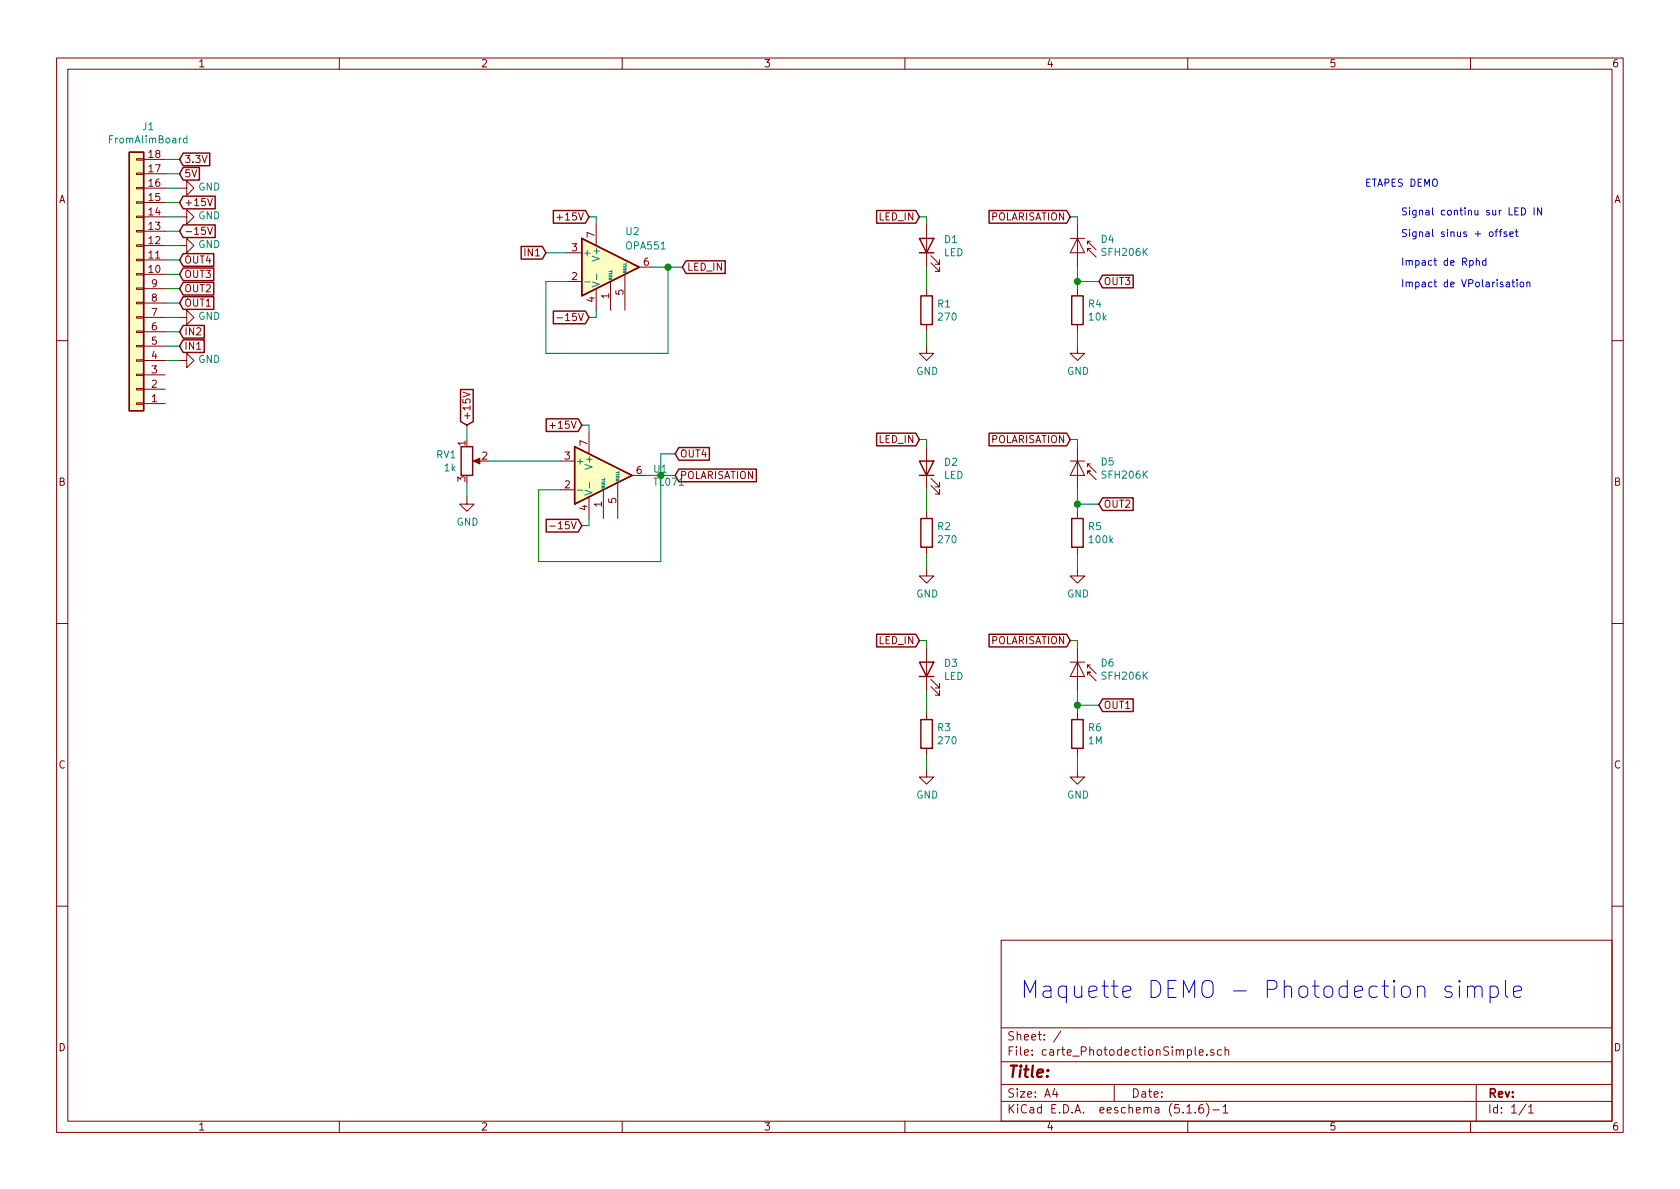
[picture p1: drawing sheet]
EESchema Schematic File Version 4
LIBS:carte_PhotodectionSimple-cache
EELAYER 26 0
EELAYER END
$Descr A4 11693 8268
encoding utf-8
Sheet 1 1
Title ""
Date ""
Rev ""
Comp ""
Comment1 ""
Comment2 ""
Comment3 ""
Comment4 ""
$EndDescr
$Comp
L Connector_Generic:Conn_01x18 J1
U 1 1
P 950 2000
F 0 "J1" H 868 875 50  0000 C CNN
F 1 "FromAlimBoard" H 868 966 50  0000 C CNN
F 2 "Connector_PinHeader_2.54mm:PinHeader_1x18_P2.54mm_Horizontal" H 950 2000 50  0001 C CNN
F 3 "~" H 950 2000 50  0001 C CNN
	1    950  2000
	-1   0    0    1   
$EndComp
Text GLabel 1250 1100 2    50   Input ~ 0
3.3V
Text GLabel 1250 1200 2    50   Input ~ 0
5V
Wire Wire Line
	1150 1100 1250 1100
Wire Wire Line
	1150 1200 1250 1200
Text GLabel 1250 1400 2    50   Input ~ 0
+15V
Text GLabel 1250 1600 2    50   Input ~ 0
-15V
$Comp
L power:GND #PWR02
U 1 1
P 1250 1500
F 0 "#PWR02" H 1250 1250 50  0001 C CNN
F 1 "GND" V 1255 1372 50  0000 R CNN
F 2 "" H 1250 1500 50  0001 C CNN
F 3 "" H 1250 1500 50  0001 C CNN
	1    1250 1500
	0    -1   -1   0   
$EndComp
$Comp
L power:GND #PWR01
U 1 1
P 1250 1300
F 0 "#PWR01" H 1250 1050 50  0001 C CNN
F 1 "GND" V 1255 1172 50  0000 R CNN
F 2 "" H 1250 1300 50  0001 C CNN
F 3 "" H 1250 1300 50  0001 C CNN
	1    1250 1300
	0    -1   -1   0   
$EndComp
$Comp
L power:GND #PWR03
U 1 1
P 1250 1700
F 0 "#PWR03" H 1250 1450 50  0001 C CNN
F 1 "GND" V 1255 1572 50  0000 R CNN
F 2 "" H 1250 1700 50  0001 C CNN
F 3 "" H 1250 1700 50  0001 C CNN
	1    1250 1700
	0    -1   -1   0   
$EndComp
Text GLabel 1250 2400 2    50   Input ~ 0
IN1
Text GLabel 1250 2300 2    50   Input ~ 0
IN2
$Comp
L power:GND #PWR04
U 1 1
P 1250 2200
F 0 "#PWR04" H 1250 1950 50  0001 C CNN
F 1 "GND" V 1255 2072 50  0000 R CNN
F 2 "" H 1250 2200 50  0001 C CNN
F 3 "" H 1250 2200 50  0001 C CNN
	1    1250 2200
	0    -1   -1   0   
$EndComp
Text GLabel 1250 2100 2    50   Input ~ 0
OUT1
Text GLabel 1250 2000 2    50   Input ~ 0
OUT2
Text GLabel 1250 1900 2    50   Input ~ 0
OUT3
Text GLabel 1250 1800 2    50   Input ~ 0
OUT4
$Comp
L power:GND #PWR05
U 1 1
P 1250 2500
F 0 "#PWR05" H 1250 2250 50  0001 C CNN
F 1 "GND" V 1255 2372 50  0000 R CNN
F 2 "" H 1250 2500 50  0001 C CNN
F 3 "" H 1250 2500 50  0001 C CNN
	1    1250 2500
	0    -1   -1   0   
$EndComp
Wire Wire Line
	1150 1300 1250 1300
Wire Wire Line
	1150 1400 1250 1400
Wire Wire Line
	1150 1500 1250 1500
Wire Wire Line
	1150 1600 1250 1600
Wire Wire Line
	1150 1700 1250 1700
Wire Wire Line
	1150 1800 1250 1800
Wire Wire Line
	1150 1900 1250 1900
Wire Wire Line
	1150 2000 1250 2000
Wire Wire Line
	1150 2100 1250 2100
Wire Wire Line
	1150 2200 1250 2200
Wire Wire Line
	1150 2300 1250 2300
Wire Wire Line
	1150 2400 1250 2400
Wire Wire Line
	1150 2500 1250 2500
$Comp
L Amplifier_Operational:TL071 U2
U 1 1
P 4250 1850
F 0 "U2" H 4350 2100 50  0000 L CNN
F 1 "OPA551" H 4350 2000 50  0000 L CNN
F 2 "Package_DIP:DIP-8_W7.62mm_LongPads" H 4300 1900 50  0001 C CNN
F 3 "http://www.ti.com/lit/ds/symlink/tl071.pdf" H 4400 2000 50  0001 C CNN
	1    4250 1850
	1    0    0    -1  
$EndComp
Wire Wire Line
	4650 2450 4650 1850
Wire Wire Line
	4650 1850 4550 1850
Text GLabel 3800 1750 0    50   Input ~ 0
IN1
Wire Wire Line
	3800 1750 3950 1750
Text GLabel 4100 1500 0    50   Input ~ 0
+15V
Text GLabel 4100 2200 0    50   Input ~ 0
-15V
Wire Wire Line
	4100 2200 4150 2200
Wire Wire Line
	4150 2200 4150 2150
Wire Wire Line
	4100 1500 4150 1500
Wire Wire Line
	4150 1500 4150 1550
Wire Wire Line
	3800 1950 3800 2450
Wire Wire Line
	3800 1950 3950 1950
Wire Wire Line
	3800 2450 4650 2450
$Comp
L Sensor_Optical:SFH206K D4
U 1 1
P 7500 1750
F 0 "D4" V 7404 1908 50  0000 L CNN
F 1 "SFH206K" V 7495 1908 50  0000 L CNN
F 2 "A_LEnsE:Osram_SFH206_2" H 7500 1925 50  0001 C CNN
F 3 "http://www.osram-os.com/Graphics/XPic0/00211439_0.pdf/SFH%20206%20K.pdf" H 7450 1750 50  0001 C CNN
	1    7500 1750
	0    1    1    0   
$EndComp
Wire Wire Line
	7450 1500 7500 1500
Wire Wire Line
	7500 1500 7500 1550
$Comp
L Device:R R4
U 1 1
P 7500 2150
F 0 "R4" H 7570 2196 50  0000 L CNN
F 1 "10k" H 7570 2105 50  0000 L CNN
F 2 "Resistor_THT:R_Axial_DIN0309_L9.0mm_D3.2mm_P12.70mm_Horizontal" V 7430 2150 50  0001 C CNN
F 3 "~" H 7500 2150 50  0001 C CNN
	1    7500 2150
	1    0    0    -1  
$EndComp
$Comp
L power:GND #PWR010
U 1 1
P 7500 2400
F 0 "#PWR010" H 7500 2150 50  0001 C CNN
F 1 "GND" H 7505 2227 50  0000 C CNN
F 2 "" H 7500 2400 50  0001 C CNN
F 3 "" H 7500 2400 50  0001 C CNN
	1    7500 2400
	1    0    0    -1  
$EndComp
Wire Wire Line
	7500 1850 7500 1950
Wire Wire Line
	7500 2400 7500 2300
Text GLabel 7650 4900 2    50   Input ~ 0
OUT1
Wire Wire Line
	7650 1950 7500 1950
Connection ~ 7500 1950
Wire Wire Line
	7500 1950 7500 2000
$Comp
L Device:LED D1
U 1 1
P 6450 1700
F 0 "D1" V 6489 1582 50  0000 R CNN
F 1 "LED" V 6398 1582 50  0000 R CNN
F 2 "LED_THT:LED_D5.0mm_Horizontal_O3.81mm_Z9.0mm" H 6450 1700 50  0001 C CNN
F 3 "~" H 6450 1700 50  0001 C CNN
	1    6450 1700
	0    -1   -1   0   
$EndComp
$Comp
L Device:R R1
U 1 1
P 6450 2150
F 0 "R1" H 6520 2196 50  0000 L CNN
F 1 "270" H 6520 2105 50  0000 L CNN
F 2 "Resistor_THT:R_Axial_DIN0309_L9.0mm_D3.2mm_P12.70mm_Horizontal" V 6380 2150 50  0001 C CNN
F 3 "~" H 6450 2150 50  0001 C CNN
	1    6450 2150
	1    0    0    -1  
$EndComp
Wire Wire Line
	6450 2000 6450 1850
$Comp
L power:GND #PWR07
U 1 1
P 6450 2400
F 0 "#PWR07" H 6450 2150 50  0001 C CNN
F 1 "GND" H 6455 2227 50  0000 C CNN
F 2 "" H 6450 2400 50  0001 C CNN
F 3 "" H 6450 2400 50  0001 C CNN
	1    6450 2400
	1    0    0    -1  
$EndComp
Wire Wire Line
	6450 2300 6450 2400
Text GLabel 4750 1850 2    50   Input ~ 0
LED_IN
Wire Wire Line
	4650 1850 4750 1850
Connection ~ 4650 1850
$Comp
L Amplifier_Operational:TL071 U1
U 1 1
P 4200 3300
F 0 "U1" H 4544 3346 50  0000 L CNN
F 1 "TL071" H 4544 3255 50  0000 L CNN
F 2 "Package_DIP:DIP-8_W7.62mm_LongPads" H 4250 3350 50  0001 C CNN
F 3 "http://www.ti.com/lit/ds/symlink/tl071.pdf" H 4350 3450 50  0001 C CNN
	1    4200 3300
	1    0    0    -1  
$EndComp
Wire Wire Line
	4600 3900 4600 3300
Wire Wire Line
	4600 3300 4500 3300
Text GLabel 4050 2950 0    50   Input ~ 0
+15V
Text GLabel 4050 3650 0    50   Input ~ 0
-15V
Wire Wire Line
	4050 3650 4100 3650
Wire Wire Line
	4100 3650 4100 3600
Wire Wire Line
	4050 2950 4100 2950
Wire Wire Line
	4100 2950 4100 3000
Wire Wire Line
	3750 3400 3750 3900
Wire Wire Line
	3750 3400 3900 3400
Wire Wire Line
	3750 3900 4600 3900
Text GLabel 4700 3300 2    50   Input ~ 0
POLARISATION
Wire Wire Line
	4600 3300 4700 3300
Connection ~ 4600 3300
Text GLabel 7450 1500 0    50   Input ~ 0
POLARISATION
Text GLabel 6400 1500 0    50   Input ~ 0
LED_IN
Wire Wire Line
	6400 1500 6450 1500
Wire Wire Line
	6450 1500 6450 1550
Text GLabel 4700 3150 2    50   Input ~ 0
OUT4
Wire Wire Line
	4700 3150 4600 3150
Wire Wire Line
	4600 3150 4600 3300
$Comp
L Device:R_POT RV1
U 1 1
P 3250 3200
F 0 "RV1" H 3180 3246 50  0000 R CNN
F 1 "1k" H 3180 3155 50  0000 R CNN
F 2 "Potentiometer_THT:Potentiometer_Vishay_T73YP_Vertical" H 3250 3200 50  0001 C CNN
F 3 "~" H 3250 3200 50  0001 C CNN
	1    3250 3200
	1    0    0    -1  
$EndComp
Text GLabel 3250 2950 1    50   Input ~ 0
+15V
$Comp
L power:GND #PWR06
U 1 1
P 3250 3450
F 0 "#PWR06" H 3250 3200 50  0001 C CNN
F 1 "GND" H 3255 3277 50  0000 C CNN
F 2 "" H 3250 3450 50  0001 C CNN
F 3 "" H 3250 3450 50  0001 C CNN
	1    3250 3450
	1    0    0    -1  
$EndComp
Wire Wire Line
	3400 3200 3900 3200
Wire Wire Line
	3250 3050 3250 2950
Wire Wire Line
	3250 3350 3250 3450
$Comp
L Sensor_Optical:SFH206K D5
U 1 1
P 7500 3300
F 0 "D5" V 7404 3458 50  0000 L CNN
F 1 "SFH206K" V 7495 3458 50  0000 L CNN
F 2 "A_LEnsE:Osram_SFH206_2" H 7500 3475 50  0001 C CNN
F 3 "http://www.osram-os.com/Graphics/XPic0/00211439_0.pdf/SFH%20206%20K.pdf" H 7450 3300 50  0001 C CNN
	1    7500 3300
	0    1    1    0   
$EndComp
Wire Wire Line
	7450 3050 7500 3050
Wire Wire Line
	7500 3050 7500 3100
$Comp
L Device:R R5
U 1 1
P 7500 3700
F 0 "R5" H 7570 3746 50  0000 L CNN
F 1 "100k" H 7570 3655 50  0000 L CNN
F 2 "Resistor_THT:R_Axial_DIN0309_L9.0mm_D3.2mm_P12.70mm_Horizontal" V 7430 3700 50  0001 C CNN
F 3 "~" H 7500 3700 50  0001 C CNN
	1    7500 3700
	1    0    0    -1  
$EndComp
$Comp
L power:GND #PWR011
U 1 1
P 7500 3950
F 0 "#PWR011" H 7500 3700 50  0001 C CNN
F 1 "GND" H 7505 3777 50  0000 C CNN
F 2 "" H 7500 3950 50  0001 C CNN
F 3 "" H 7500 3950 50  0001 C CNN
	1    7500 3950
	1    0    0    -1  
$EndComp
Wire Wire Line
	7500 3400 7500 3500
Wire Wire Line
	7500 3950 7500 3850
Text GLabel 7650 3500 2    50   Input ~ 0
OUT2
Wire Wire Line
	7650 3500 7500 3500
Connection ~ 7500 3500
Wire Wire Line
	7500 3500 7500 3550
$Comp
L Device:LED D2
U 1 1
P 6450 3250
F 0 "D2" V 6489 3132 50  0000 R CNN
F 1 "LED" V 6398 3132 50  0000 R CNN
F 2 "LED_THT:LED_D5.0mm_Horizontal_O3.81mm_Z9.0mm" H 6450 3250 50  0001 C CNN
F 3 "~" H 6450 3250 50  0001 C CNN
	1    6450 3250
	0    -1   -1   0   
$EndComp
$Comp
L Device:R R2
U 1 1
P 6450 3700
F 0 "R2" H 6520 3746 50  0000 L CNN
F 1 "270" H 6520 3655 50  0000 L CNN
F 2 "Resistor_THT:R_Axial_DIN0309_L9.0mm_D3.2mm_P12.70mm_Horizontal" V 6380 3700 50  0001 C CNN
F 3 "~" H 6450 3700 50  0001 C CNN
	1    6450 3700
	1    0    0    -1  
$EndComp
Wire Wire Line
	6450 3550 6450 3400
$Comp
L power:GND #PWR08
U 1 1
P 6450 3950
F 0 "#PWR08" H 6450 3700 50  0001 C CNN
F 1 "GND" H 6455 3777 50  0000 C CNN
F 2 "" H 6450 3950 50  0001 C CNN
F 3 "" H 6450 3950 50  0001 C CNN
	1    6450 3950
	1    0    0    -1  
$EndComp
Wire Wire Line
	6450 3850 6450 3950
Text GLabel 7450 3050 0    50   Input ~ 0
POLARISATION
Text GLabel 6400 3050 0    50   Input ~ 0
LED_IN
Wire Wire Line
	6400 3050 6450 3050
Wire Wire Line
	6450 3050 6450 3100
$Comp
L Sensor_Optical:SFH206K D6
U 1 1
P 7500 4700
F 0 "D6" V 7404 4858 50  0000 L CNN
F 1 "SFH206K" V 7495 4858 50  0000 L CNN
F 2 "A_LEnsE:Osram_SFH206_2" H 7500 4875 50  0001 C CNN
F 3 "http://www.osram-os.com/Graphics/XPic0/00211439_0.pdf/SFH%20206%20K.pdf" H 7450 4700 50  0001 C CNN
	1    7500 4700
	0    1    1    0   
$EndComp
Wire Wire Line
	7450 4450 7500 4450
Wire Wire Line
	7500 4450 7500 4500
$Comp
L Device:R R6
U 1 1
P 7500 5100
F 0 "R6" H 7570 5146 50  0000 L CNN
F 1 "1M" H 7570 5055 50  0000 L CNN
F 2 "Resistor_THT:R_Axial_DIN0309_L9.0mm_D3.2mm_P12.70mm_Horizontal" V 7430 5100 50  0001 C CNN
F 3 "~" H 7500 5100 50  0001 C CNN
	1    7500 5100
	1    0    0    -1  
$EndComp
$Comp
L power:GND #PWR012
U 1 1
P 7500 5350
F 0 "#PWR012" H 7500 5100 50  0001 C CNN
F 1 "GND" H 7505 5177 50  0000 C CNN
F 2 "" H 7500 5350 50  0001 C CNN
F 3 "" H 7500 5350 50  0001 C CNN
	1    7500 5350
	1    0    0    -1  
$EndComp
Wire Wire Line
	7500 4800 7500 4900
Wire Wire Line
	7500 5350 7500 5250
Text GLabel 7650 1950 2    50   Input ~ 0
OUT3
Wire Wire Line
	7650 4900 7500 4900
Connection ~ 7500 4900
Wire Wire Line
	7500 4900 7500 4950
$Comp
L Device:LED D3
U 1 1
P 6450 4650
F 0 "D3" V 6489 4532 50  0000 R CNN
F 1 "LED" V 6398 4532 50  0000 R CNN
F 2 "LED_THT:LED_D5.0mm_Horizontal_O3.81mm_Z9.0mm" H 6450 4650 50  0001 C CNN
F 3 "~" H 6450 4650 50  0001 C CNN
	1    6450 4650
	0    -1   -1   0   
$EndComp
$Comp
L Device:R R3
U 1 1
P 6450 5100
F 0 "R3" H 6520 5146 50  0000 L CNN
F 1 "270" H 6520 5055 50  0000 L CNN
F 2 "Resistor_THT:R_Axial_DIN0309_L9.0mm_D3.2mm_P12.70mm_Horizontal" V 6380 5100 50  0001 C CNN
F 3 "~" H 6450 5100 50  0001 C CNN
	1    6450 5100
	1    0    0    -1  
$EndComp
Wire Wire Line
	6450 4950 6450 4800
$Comp
L power:GND #PWR09
U 1 1
P 6450 5350
F 0 "#PWR09" H 6450 5100 50  0001 C CNN
F 1 "GND" H 6455 5177 50  0000 C CNN
F 2 "" H 6450 5350 50  0001 C CNN
F 3 "" H 6450 5350 50  0001 C CNN
	1    6450 5350
	1    0    0    -1  
$EndComp
Wire Wire Line
	6450 5250 6450 5350
Text GLabel 7450 4450 0    50   Input ~ 0
POLARISATION
Text GLabel 6400 4450 0    50   Input ~ 0
LED_IN
Wire Wire Line
	6400 4450 6450 4450
Wire Wire Line
	6450 4450 6450 4500
Text Notes 9750 1500 0    50   ~ 0
Signal continu sur LED IN
Text Notes 9500 1300 0    50   ~ 0
ETAPES DEMO
Text Notes 9750 1650 0    50   ~ 0
Signal sinus + offset
Text Notes 9750 1850 0    50   ~ 0
Impact de Rphd
Text Notes 9750 2000 0    50   ~ 0
Impact de VPolarisation
Text Notes 7100 6950 0    118  ~ 0
Maquette DEMO - Photodection simple
$EndSCHEMATC
